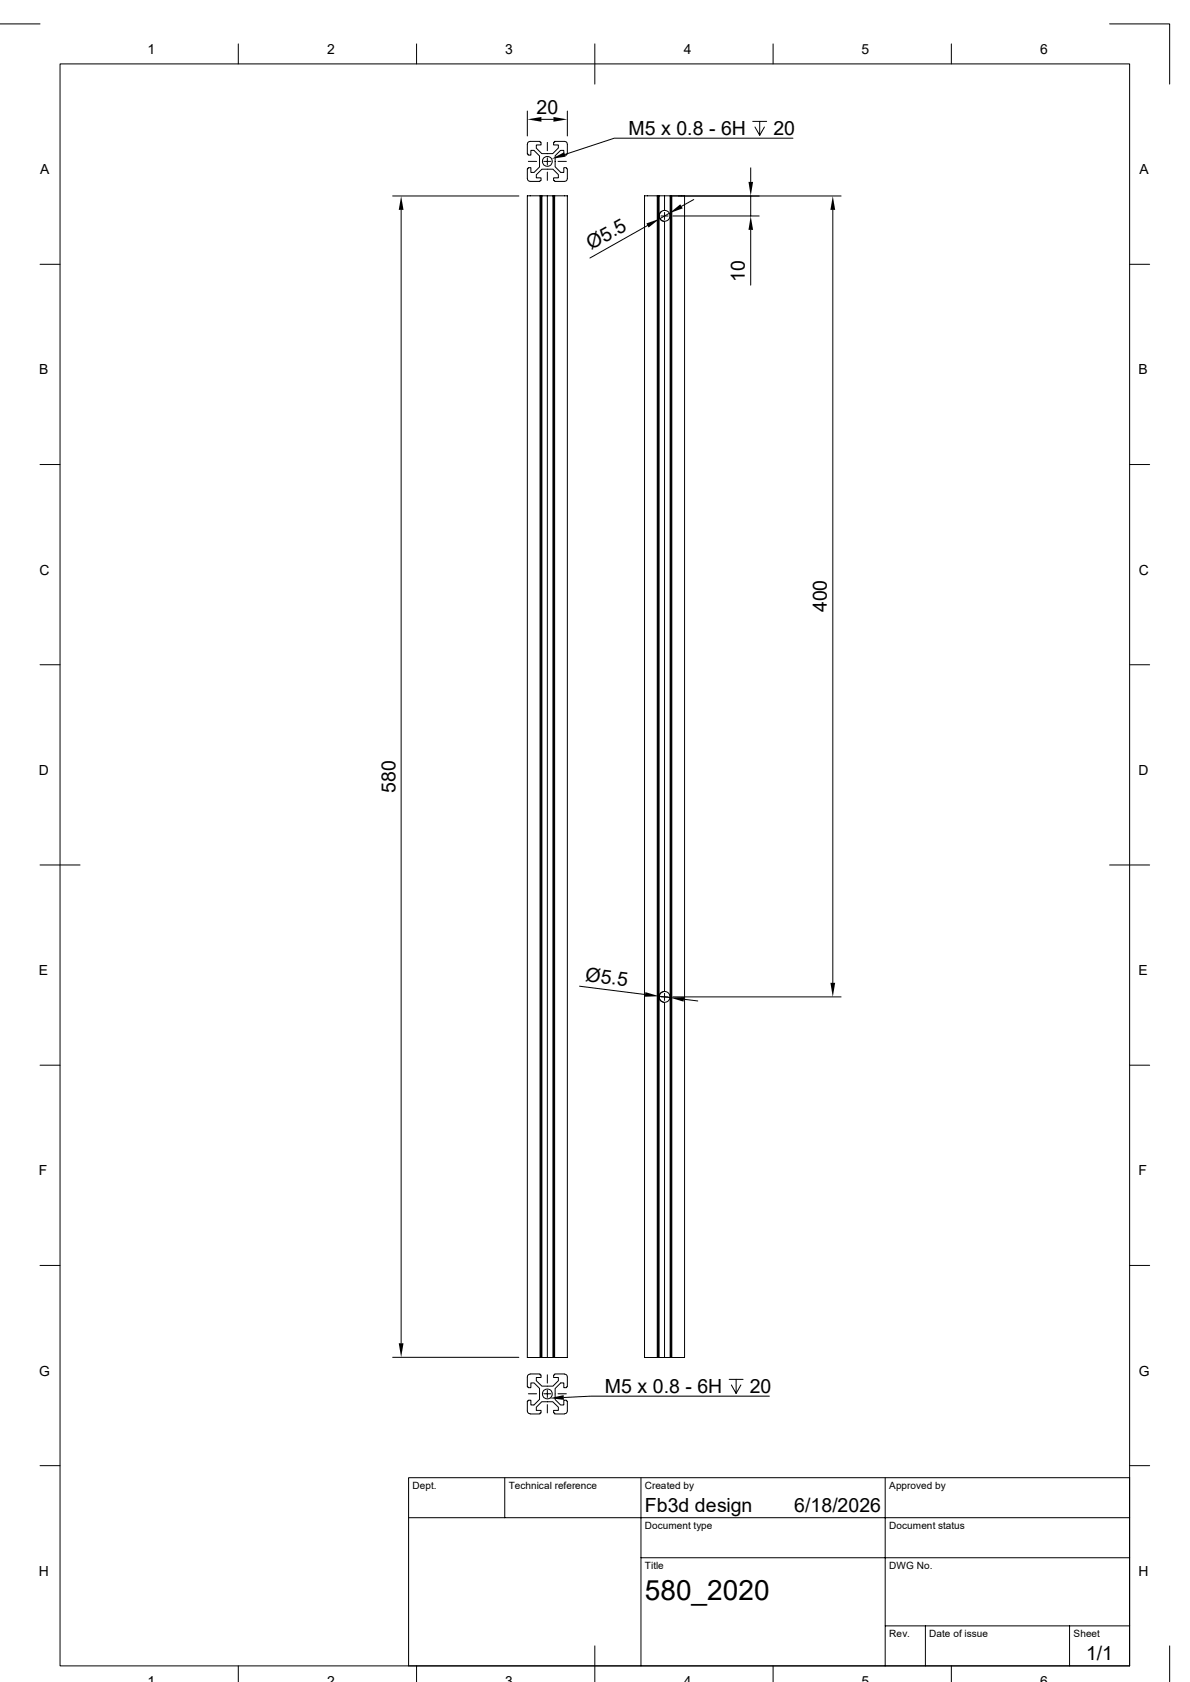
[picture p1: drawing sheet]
<svg xmlns="http://www.w3.org/2000/svg" width="297mm" height="420mm" viewBox="0 0 297 420" stroke-linecap="round" stroke-linejoin="round" font-family="sans-serif">
<g fill="none" stroke="#000" stroke-width=".25">
<path d="M0 6h10M15 16h266.9v400h-266.9zM59.5 11v5M104 11v5M148.5 11v10M193 11v5M237.4 11v5M276.9 6h15v15M131.6 27.7v6.3M131.8 35.5l.5-.2h2.5v.2h.2v.7h-1.1v.8l1.3 1.4h2.8l1.4-1.4v-.8h-1.2v-.7h.2v-.2h2.5l.6 .3 .1 2.9h-.2v.2h-.7v-1.2h-.8l-1.3 1.4v2.8l1.4 1.4h.7v-1.2h.7v.2h.2v2.5l-.3 .6-2.9 .1v-.2h-.2v-.7h1.2v-.8l-1.4-1.4h-2.7l-1.4 1.4v.8h1.1v.7h-.2v.2h-2.5l-.5-.2-.2-.5v-2.5h.2v-.2h.7v1.2h.8l1.4-1.4v-2.8l-1.4-1.4h-.8v1.2h-.7v-.2h-.2v-2.5zM135.1 29.8h3M136.6 38.4h.1"/>
<path d="M136.6 35.6v2M136.6 39.4v1.8M141.6 27.7v6.3M187.9 30.3h3.4M189.6 30.3v3.5l-1.2-2.1M190.8 31.7l-1.2 2.1M197.9 34.5h-44.6l-12.3 4.1M98 48.9h31.5M100.1 52.4v283M131.9 40.3h2M134.8 48.9h-3.2v290.1h3.2v-290.1h.2M135.3 48.9h-.3v290.1h-.2"/>
<path d="M135.7 40.3h1.8M136.6 48.9h-1.3v290.1h-.3M136.6 43v2M138 48.9h-1.4v290.1M138.2 48.9h-.2v290.1h-1.4M138.4 48.9h-.2v290.1h-.2M139.3 40.3h2.1M161.6 56.3l-14.4 8.1M164 48.9h-3.1v290.1h3.1v-290.1h.3M164.3 48.9h.2v4.9M164.3 48.9v290.1h-.3M164.5 48.9h2.8"/>
<path d="M164.5 54v194.8M165 53.9h1.8M165.1 52.8a1.35 1.35 0 0 0-.6 1.5 1.35 1.35 0 0 0 1.4 1v192.3M165.9 52.5a1.36 1.36 0 0 1 1.3 1.4 1.36 1.36 0 0 1-1.4 1.4 1.36 1.36 0 0 1-1.3-1.5M165.9 52.5l-1 .4-.4 .9M165.9 48.9v3.6M165.9 53v1.8M167 53.3l-2.3 1.3M167.4 48.9h-.1v290.1M167.7 48.9h-.3v290.1h-.1M167.9 48.9h42M167.9 53.9h21.6"/>
<path d="M173.1 49.8l-3 1.7M187.4 41.9v3.5M187.4 48.9v5M187.4 57.4v13.8M207.9 52.4v193M10 66h5M281.9 66h5M10 116h5M281.9 116h5M10 166h5M281.9 166h5M10 216h10"/>
<path d="M276.9 216h10M144.7 246.3l16.3 2M164.5 248.8v.2M164.5 248.8l2.7 .3M164.5 249v90h-.2M165 248.9h1.8M165.9 247.6a1.36 1.36 0 0 1 1.3 1.3 1.36 1.36 0 0 1-1.3 1.4 1.36 1.36 0 0 1-1.4-1.3M165.9 247.6l-1 .3-.4 .9M165.9 247.6a1.36 1.36 0 0 0-1.4 1.2 1.36 1.36 0 0 0 1.2 1.5M165.9 250.3v88.7M165.9 248v1.8M167.9 248.9h42"/>
<path d="M170.7 249.5l3.5 .4M10 266h5M281.9 266h5M10 316h5M281.9 316h5M98 338.9h31.5M135.3 339h1.3M138.2 339h.2v-290.1h3.2v290.1h-3.2M164.5 339h2.8M167.4 339h.3v-290.1h3.2v290.1h-3.2M131.9 348h2M132.3 343.1l-.6 .4-.1 2.8h.2v.2h.7v-1.2h.8l1.4 1.4v2.7l-1.4 1.4h-.8v-1.2h-.7v.2h-.2l.1 2.8 .6 .4 2.5 .1v-.3h.2v-.6h-1.1v-.8l1.3-1.4h1.4"/>
<path d="M132.3 343.1h2.5v.2h.2v.7h-1.1v.8l1.4 1.3h1.3h1.4l1.4-1.3v-.8h-1.2v-.7h.2v-.2h2.5M135.7 348h1.8M136.6 350h.1M136.6 343.3v2.1M136.6 347.1v1.9M136.6 350.7v2.1M139.3 348h2.1M140.9 343.1l.6 .4 .1 2.8h-.2v.2h-.7v-1.2h-.7l-1.4 1.4v2.8l1.3 1.3h.8v-1.2h.7v.2h.2l-.1 2.8-.6 .4-2.5 .1v-.3h-.2v-.6h1.2v-.8l-1.4-1.4h-1.4M182 344.4h3.5M183.7 344.4v3.5l-1.2-2.1M184.9 345.8l-1.2 2.1M192 348.6h-44.6l-6.7 .4"/>
<path d="M10 366h5M102 369h179.9v47h-179.9zM102 379h179.9M126 369v10M160 369v47M220.9 369v47M281.9 366h5M160 389h121.9M59.5 416v3.9M104 416v3.9M148.5 411v8.9M193 416v3.9"/>
<path d="M220.9 406h61M231 406v10M237.4 416v3.9M267 406v10M291.9 411v8.9"/>
<circle cx="136.6" cy="40.3" r="1.22"/>
<circle cx="136.6" cy="348.1" r="1.23"/>
</g>
<g fill="#000">
<path d="M131.6 29.8l3.5-.6v1.2zM138.1 29.2l3.5 .6-3.5 .6zM137.7 39.7l3.1-1.7 .4 1.1zM100.1 48.9l.6 3.5h-1.2zM161.3 55.8l3.4-1.2-2.8 2.2zM167 53.3l2.8-2.3 .6 1zM186.8 45.4h1.2l-.6 3.5zM187.4 53.9l.6 3.5h-1.2zM207.9 48.9l.5 3.5h-1.1zM161.1 247.7l3.4 1.1-3.5 .1zM167.2 249.1l3.6-.1-.2 1.1zM207.3 245.4h1.1l-.5 3.5z"/>
<path d="M99.5 335.4h1.2l-.6 3.5zM137.2 349.1l3.5-.7 .1 1.1z"/>
</g>
<text font-size="7" x="161" y="399.5">580_2020</text>
<g font-size="4.9">
<text x="133.9" y="28.4">20</text>
<text x="156.8" y="33.8">M5 x 0.8 - 6H</text>
<text x="193" y="33.8">20</text>
<text x="147.5" y="62.5" transform="rotate(-29 147.5 62.5)">Ø5.5</text>
<text x="185.9" y="70.3" transform="rotate(-90 185.9 70.3)">10</text>
<text x="206.4" y="152.9" transform="rotate(-90 206.4 152.9)">400</text>
<text x="98.7" y="198" transform="rotate(-90 98.7 198)">580</text>
<text x="146" y="244.9" transform="rotate(7 146 244.9)">Ø5.5</text>
<text x="151" y="347.9">M5 x 0.8 - 6H</text>
<text x="187.2" y="347.9">20</text>
<text x="161" y="377.5">Fb3d design</text>
<text x="198.2" y="377.5">6/18/2026</text>
<text x="271.1" y="414.6">1/1</text>
</g>
<g font-size="3.5">
<text x="36.8" y="13.5">1</text>
<text x="81.6" y="13.5">2</text>
<text x="126.1" y="13.5">3</text>
<text x="170.6" y="13.5">4</text>
<text x="215.1" y="13.5">5</text>
<text x="259.6" y="13.5">6</text>
<text x="10" y="43.5">A</text>
<text x="284.4" y="43.5">A</text>
<text x="9.7" y="93.5">B</text>
<text x="284.2" y="93.5">B</text>
<text x="9.8" y="143.5">C</text>
<text x="284.3" y="143.5">C</text>
<text x="9.7" y="193.5">D</text>
<text x="284.2" y="193.5">D</text>
<text x="9.7" y="243.5">E</text>
<text x="284.2" y="243.5">E</text>
<text x="9.7" y="293.5">F</text>
<text x="284.1" y="293.5">F</text>
<text x="9.8" y="343.5">G</text>
<text x="284.3" y="343.5">G</text>
<text x="9.7" y="393.5">H</text>
<text x="284.2" y="393.5">H</text>
<text x="36.8" y="420.9">1</text>
<text x="81.6" y="420.9">2</text>
<text x="126.1" y="420.9">3</text>
<text x="170.6" y="420.9">4</text>
<text x="215.1" y="420.9">5</text>
<text x="259.6" y="420.9">6</text>
</g>
<g font-size="2.5">
<text x="103" y="371.8">Dept.</text>
<text x="127" y="371.8">Technical reference</text>
<text x="161" y="371.8">Created by</text>
<text x="221.9" y="371.8">Approved by</text>
<text x="161" y="381.8">Document type</text>
<text x="221.9" y="381.8">Document status</text>
<text x="161" y="391.8">Title</text>
<text x="221.9" y="391.8">DWG No.</text>
<text x="222" y="408.8">Rev.</text>
<text x="231.9" y="408.8">Date of issue</text>
<text x="268" y="408.8">Sheet</text>
</g>
</svg>
